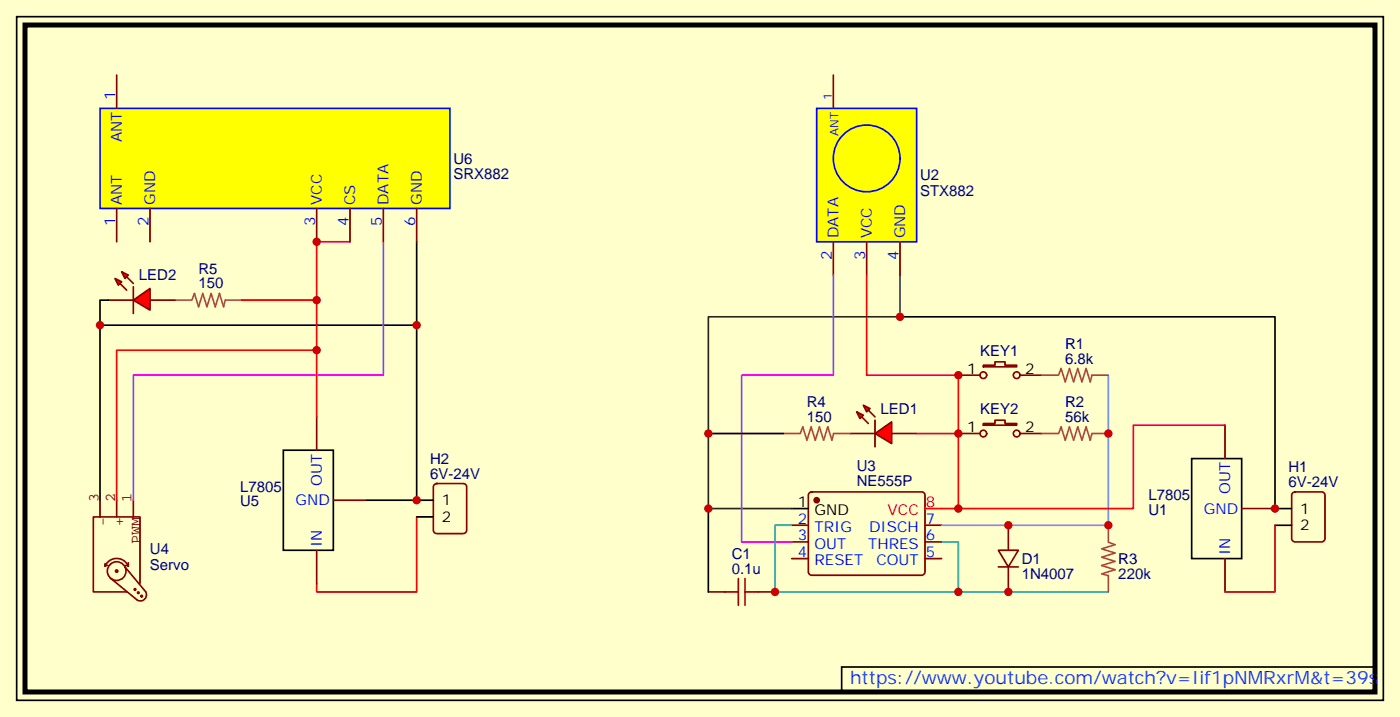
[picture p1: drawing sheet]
<svg xmlns="http://www.w3.org/2000/svg" width="296mm" height="152mm" viewBox="0 0 296 152" stroke-linecap="round" stroke-linejoin="round" font-family="sans-serif">
<path d="M0 0h296.3v151.7h-296.3z" fill="#ffc"/>
<path d="M167.6 111.1h3.5M167.6 114.7h3.5M167.6 118.2h3.5M171.3 104.3l.5-.2h23.3a.71 .71 0 0 1 .7 .7v16.2a.76 .76 0 0 1-.7 .7h-23.3a.76 .76 0 0 1-.7-.7v-16.2zM195.8 111.1h3.5M195.8 114.7h3.5M195.8 118.2h3.5" fill="none" stroke="#870000" stroke-width=".35"/>
<circle cx="172.9" cy="105.8" r=".53" fill="#870000" stroke="#870000" stroke-width=".35"/>
<path d="M88.2 51.2v17.6h-67v37M167.6 107.6h3.5" fill="none" stroke="#000" stroke-width=".35"/>
<path d="M74.1 51.2h-7.1v22.9h-42.3v31.7M195.8 107.6h3.5" fill="none" stroke="#f00" stroke-width=".35"/>
<g fill="none" stroke="#850000" stroke-width=".35">
<path d="M21.2 105.8v3.6M22.2 119.2v.6M22.8 119.6l-.6 .2M24.7 105.8v3.6M26.5 119.9l4.4 5.3a1.31 1.31 0 0 1-.3 1.6 1.31 1.31 0 0 1-1.5 .2l-5.8-4.8M26.6 119.6l.6 .2M27.2 119.8a2.68 2.68 0 0 0-2.5-1.7 2.68 2.68 0 0 0-2.5 1.7M27.2 119.1v.7M28.2 105.8v3.6M24.5 122.8a1.98 1.98 0 0 1-1.5-3.1 1.98 1.98 0 0 1 3.4 .2 1.98 1.98 0 0 1-1.7 2.9M24.5 121l-.1-.2 .3-.2 .2 .2-.2 .3M28.5 124.8l.1-.3 .2 .2-.2 .2"/>
<path d="M29.2 125.5l.1-.3 .2 .2-.2 .2M29.6 123.5v-14.1h-9.8v15.8h7M29.9 126.3l.1-.4 .2 .2-.2 .2"/>
</g>
<path d="M81.1 51.2v28.2h-52.9v26.4" fill="none" stroke="#f0f" stroke-width=".35"/>
<path d="M172.9 22.9h21.1v28.3h-21.1z" fill="#ff0" stroke="#00f" stroke-width=".35"/>
<circle cx="183.4" cy="33.5" r="7.1" fill="none" stroke="#00f" stroke-width=".35"/>
<path d="M176.4 15.9v7M176.4 51.2v7M183.4 51.2v7M190.5 51.2v7" fill="none" stroke="#870000" stroke-width=".35"/>
<path d="M21.2 22.9h74v21.2h-74z" fill="#ff0" stroke="#00f" stroke-width=".35"/>
<g fill="none" stroke="#870000" stroke-width=".35">
<path d="M24.7 15.9v7M24.7 44.1v7.1M31.7 44.1v7.1M67 44.1v7.1M74.1 44.1v7.1M81.1 44.1v7.1M88.2 44.1v7.1M202.8 79.4h4.6M208.1 77.3h2.5v-.7h2.1v.7h2.5v.3h-7.1zM215.9 79.4h4.6M202.8 91.7h4.6M208.1 89.6h2.5v-.7h2.1v.7h2.5v.4h-7.1z"/>
<path d="M215.9 91.7h4.6M211.3 116.4h4.2l-2.1 3.5zM211.3 119.9h4.2M213.4 111.1v5.3M213.4 119.9v5.3M149.9 125.2h3.6M160.5 125.2h3.5"/>
<circle cx="208.1" cy="79.4" r=".71"/>
<circle cx="215.2" cy="79.4" r=".71"/>
<circle cx="208.1" cy="91.7" r=".71"/>
<circle cx="215.2" cy="91.7" r=".71"/>
</g>
<path d="M183.4 58.2v21.2h19.4v28.2h-3.5" fill="none" stroke="#f00" stroke-width=".35"/>
<path d="M190.5 58.2v8.8h-40.6v40.6h17.7" fill="none" stroke="#333" stroke-width=".35"/>
<path d="M176.4 58.2v21.2h-19.4v35.3h10.6" fill="none" stroke="#f0f" stroke-width=".35"/>
<path d="M167.6 111.1h-3.6v14.1h38.8v-10.5h-3.5M202.8 125.2h31.8" fill="none" stroke="#099" stroke-width=".35"/>
<path d="M153.5 125.2h2.8M156.3 122.4v5.7M157.7 125.2h2.8M157.7 122.4v5.7" fill="none" stroke="#a10000" stroke-width=".35"/>
<path d="M149.9 107.6v17.6" fill="none" stroke="#000" stroke-width=".35"/>
<path d="M234.6 79.4v31.7h-35.3" fill="none" stroke="#96f" stroke-width=".35"/>
<path d="M220.5 79.4h3.5M224.1 79.4l.5-1.4 .9 2.8 .9-2.8 .8 2.8 .9-2.8 .9 2.8 .9-2.8 .9 2.8 .3-1.4h3.5M220.5 91.7h3.5M224.1 91.7l.5-1.4 .9 2.8 .9-2.8 .8 2.8 .9-2.8 .9 2.8 .9-2.8 .9 2.8 .3-1.4h3.5M234.6 114.7l1.4 .5-2.8 .9 2.8 .9-2.8 .9 2.8 .9-2.8 .8 2.8 .9-2.8 .9 1.4 .4v3.4M234.6 111.1v3.5" fill="none" stroke="#a64a4a" stroke-width=".35"/>
<g fill="#f00" stroke="#870000" stroke-width=".35">
<path d="M185.2 91.7l3.5-2.4v4.5z"/>
<path d="M185.2 88.9v5.6z"/>
</g>
<g fill="#870000" stroke="#870000" stroke-width=".35">
<path d="M183.8 86.8l1.4 1.4z"/>
<path d="M182.4 88.2l1.4 1.4z"/>
</g>
<g fill="#f00" stroke="#870000" stroke-width=".35">
<path d="M182.7 85.7l1.4 .7-.7 .7z"/>
<path d="M181.3 87.1l1.4 .7-.7 .7z"/>
</g>
<path d="M67 88.2v7M179.9 91.7h5.3M188.7 91.7h5.3M259.3 90v7M67 116.4v7.1M70.6 105.8h7M92 102.5l.4-.2h5.7a.71 .71 0 0 1 .7 .7v9.2a.76 .76 0 0 1-.7 .7h-5.7a.76 .76 0 0 1-.7-.7v-9.2zM259.3 118.2v7M262.8 107.6h7.1M273.6 104.3l.5-.2h5.7a.71 .71 0 0 1 .7 .7v9.1a.76 .76 0 0 1-.7 .8h-5.7a.76 .76 0 0 1-.7-.8v-9.1z" fill="none" stroke="#870000" stroke-width=".35"/>
<path d="M67 74.1v14.1M194 91.7h8.8M259.3 90h-19.4v17.6h-37.1M88.2 109.4v15.8h-21.2v-1.7M269.9 111.1v14.1h-10.6" fill="none" stroke="#f00" stroke-width=".35"/>
<path d="M37 63.5h3.5M40.6 63.5l.6-1.4 .8 2.8 .9-2.8 .9 2.8 .9-2.8 .9 2.8 .8-2.8 .9 2.8 .4-1.4h3.5M165.8 91.7h3.5M169.4 91.7l.5-1.4 .9 2.8 .9-2.8 .9 2.8 .8-2.8 .9 2.8 .9-2.8 .9 2.8 .3-1.4h3.5" fill="none" stroke="#a64a4a" stroke-width=".35"/>
<path d="M3.5 3.5h289.3v144.7h-289.3zM88.2 68.8v37h-10.6M190.5 67h79.4v40.6h3.5M60 95.2h10.6v21.2h-10.6zM149.9 91.7h15.9M252.2 97h10.6v21.2h-10.6zM88.2 105.8h3.5M88.2 109.4h3.5M269.9 111.1h3.5M178.2 141.1h112.8v5.3h-112.8z" fill="none" stroke="#000" stroke-width=".35"/>
<path d="M5.3 5.3h285.7v141.1h-285.7z" fill="none" stroke="#000" stroke-width="1.1"/>
<g fill="#f00" stroke="#870000" stroke-width=".35">
<path d="M28.2 63.5l3.5-2.5v4.6z"/>
<path d="M28.2 60.7v5.6z"/>
</g>
<g fill="#870000" stroke="#870000" stroke-width=".35">
<path d="M26.8 58.6l1.4 1.4z"/>
<path d="M25.4 60l1.4 1.4z"/>
</g>
<g fill="#f00" stroke="#870000" stroke-width=".35">
<path d="M25.8 57.5l1.4 .7-.7 .7z"/>
<path d="M24.3 58.9l1.5 .7-.8 .7z"/>
</g>
<path d="M22.9 63.5h5.3M31.7 63.5h5.3" fill="none" stroke="#870000" stroke-width=".35"/>
<path d="M22.9 63.5h-1.7v5.3" fill="none" stroke="#000" stroke-width=".35"/>
<path d="M51.2 63.5h15.8" fill="none" stroke="#f00" stroke-width=".35"/>
<g fill="#c00">
<circle cx="67" cy="51.2" r=".88"/>
<circle cx="164" cy="125.2" r=".88"/>
<circle cx="149.9" cy="107.6" r=".88"/>
<circle cx="202.8" cy="125.2" r=".88"/>
<circle cx="213.4" cy="125.2" r=".88"/>
<circle cx="213.4" cy="111.1" r=".88"/>
<circle cx="234.6" cy="111.1" r=".88"/>
<circle cx="202.8" cy="79.4" r=".88"/>
<circle cx="202.8" cy="91.7" r=".88"/>
<circle cx="149.9" cy="91.7" r=".88"/>
<circle cx="234.6" cy="91.7" r=".88"/>
<circle cx="202.8" cy="107.6" r=".88"/>
<circle cx="190.5" cy="67" r=".88"/>
<circle cx="67" cy="74.1" r=".88"/>
<circle cx="88.2" cy="68.8" r=".88"/>
<circle cx="88.2" cy="105.8" r=".88"/>
<circle cx="269.9" cy="107.6" r=".88"/>
<circle cx="21.2" cy="68.8" r=".88"/>
<circle cx="67" cy="63.5" r=".88"/>
</g>
<text font-size="3.9" fill="#03f" x="179.9" y="144.6">https://www.youtube.com/watch?v=Iif1pNMRxrM&amp;t=39s</text>
<g font-size="3.2" fill="#00f">
<text x="24.3" y="21.2" transform="rotate(-90 24.3 21.2)">1</text>
<text x="25.8" y="30.1" transform="rotate(-90 25.8 30.1)">ANT</text>
<text x="24.3" y="47.9" transform="rotate(-90 24.3 47.9)">1</text>
<text x="25.8" y="43.4" transform="rotate(-90 25.8 43.4)">ANT</text>
<text x="31.4" y="47.9" transform="rotate(-90 31.4 47.9)">2</text>
<text x="32.8" y="43.4" transform="rotate(-90 32.8 43.4)">GND</text>
<text x="66.7" y="47.9" transform="rotate(-90 66.7 47.9)">3</text>
<text x="68.1" y="43.4" transform="rotate(-90 68.1 43.4)">VCC</text>
<text x="73.7" y="47.9" transform="rotate(-90 73.7 47.9)">4</text>
<text x="75.1" y="43.4" transform="rotate(-90 75.1 43.4)">CS</text>
<text x="80.8" y="47.9" transform="rotate(-90 80.8 47.9)">5</text>
<text x="82.2" y="43.4" transform="rotate(-90 82.2 43.4)">DATA</text>
<text x="87.8" y="47.9" transform="rotate(-90 87.8 47.9)">6</text>
<text x="89.3" y="43.4" transform="rotate(-90 89.3 43.4)">GND</text>
<text x="177.4" y="50.4" transform="rotate(-90 177.4 50.4)">DATA</text>
<text x="184.5" y="50.4" transform="rotate(-90 184.5 50.4)">VCC</text>
<text x="191.6" y="50.4" transform="rotate(-90 191.6 50.4)">GND</text>
<text x="176" y="54.9" transform="rotate(-90 176 54.9)">2</text>
<text x="183.1" y="54.9" transform="rotate(-90 183.1 54.9)">3</text>
<text x="190.1" y="54.9" transform="rotate(-90 190.1 54.9)">4</text>
<text x="62.6" y="106.9">GND</text>
<text x="68.1" y="102.7" transform="rotate(-90 68.1 102.7)">OUT</text>
<text x="260.3" y="104.5" transform="rotate(-90 260.3 104.5)">OUT</text>
<text x="168.9" y="110.8">2</text>
<text x="172.4" y="112.5">TRIG</text>
<text x="183.9" y="112.5">DISCH</text>
<text x="196" y="110.8">7</text>
<text x="254.8" y="108.7">GND</text>
<text x="68.1" y="115.7" transform="rotate(-90 68.1 115.7)">IN</text>
<text x="168.9" y="114.3">3</text>
<text x="168.9" y="117.8">4</text>
<text x="172.4" y="116.1">OUT</text>
<text x="172.4" y="119.6">RESET</text>
<text x="183.8" y="116.1">THRES</text>
<text x="185.5" y="119.6">COUT</text>
<text x="196" y="117.8">5</text>
<text x="196" y="114.3">6</text>
<text x="260.3" y="117.5" transform="rotate(-90 260.3 117.5)">IN</text>
</g>
<g font-size="3.2" fill="#000080">
<text x="96" y="34.7">U6</text>
<text x="96" y="37.9">SRX882</text>
<text x="194.7" y="41.4">STX882</text>
<text x="194.7" y="38.2">U2</text>
<text x="29.4" y="59.3">LED2</text>
<text x="42" y="57.9">R5</text>
<text x="42" y="61">150</text>
<text x="207.5" y="75.2">KEY1</text>
<text x="225.4" y="76.9">6.8k</text>
<text x="225.4" y="73.8">R1</text>
<text x="170.8" y="89.3">150</text>
<text x="170.8" y="86.1">R4</text>
<text x="186.4" y="87.6">LED1</text>
<text x="207.5" y="87.6">KEY2</text>
<text x="225.4" y="89.3">56k</text>
<text x="225.4" y="86.1">R2</text>
<text x="91" y="101.2">6V-24V</text>
<text x="91" y="98.1">H2</text>
<text x="181.3" y="99.7">U3</text>
<text x="272.7" y="99.9">H1</text>
<text x="50.8" y="104">L7805</text>
<text x="50.8" y="107.1">U5</text>
<text x="181.3" y="102.9">NE555P</text>
<text x="243.1" y="105.8">L7805</text>
<text x="272.7" y="103">6V-24V</text>
<text x="243.1" y="108.9">U1</text>
<text x="31.7" y="117.3">U4</text>
<text x="154.9" y="118.2">C1</text>
<text x="216.3" y="119.3">D1</text>
<text x="236.7" y="119.3">R3</text>
<text x="31.7" y="120.5">Servo</text>
<text x="154.9" y="121.4">0.1u</text>
<text x="216.3" y="122.5">1N4007</text>
<text x="236.7" y="122.5">220k</text>
</g>
<g font-size="3.2">
<text x="204.7" y="79">1</text>
<text x="217" y="79">2</text>
<text x="204.7" y="91.4">1</text>
<text x="217" y="91.4">2</text>
<text x="93.5" y="106.9">1</text>
<text x="168.9" y="107.2">1</text>
<text x="93.5" y="110.4">2</text>
<text x="172.4" y="109">GND</text>
<text x="275.2" y="108.7">1</text>
<text x="275.2" y="112.2">2</text>
</g>
<g font-size="3.2" fill="#840000">
<text x="20.8" y="106.2" transform="rotate(-90 20.8 106.2)">3</text>
<text x="24.3" y="106.2" transform="rotate(-90 24.3 106.2)">2</text>
<text x="27.9" y="106.2" transform="rotate(-90 27.9 106.2)">1</text>
<text x="22.7" y="111.3" transform="rotate(-90 22.7 111.3)">-</text>
<text x="26.2" y="111.3" transform="rotate(-90 26.2 111.3)">+</text>
<text x="29.7" y="115.1" transform="rotate(-90 29.7 115.1)">PWM</text>
</g>
<g font-size="3.2" fill="#f00">
<text x="196" y="107.2">8</text>
<text x="187.9" y="109">VCC</text>
</g>
<g font-size="2.5" fill="#00f">
<text x="176" y="21.2" transform="rotate(-90 176 21.2)">1</text>
<text x="177.4" y="28.7" transform="rotate(-90 177.4 28.7)">ANT</text>
</g>
</svg>
